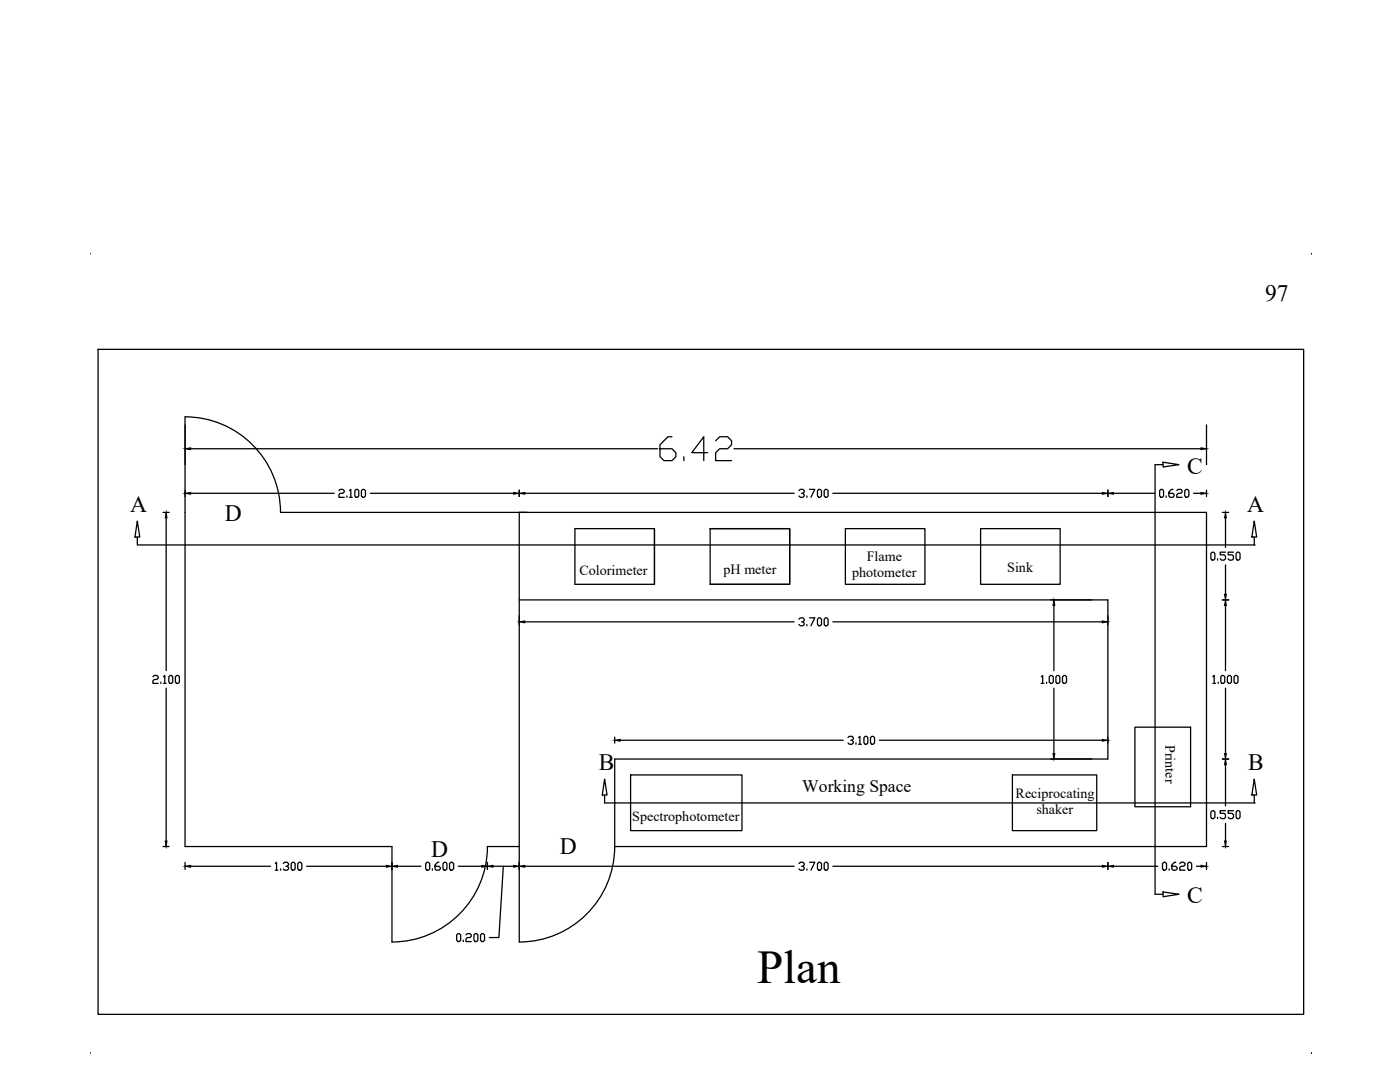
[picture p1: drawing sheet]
<svg xmlns="http://www.w3.org/2000/svg" width="279mm" height="216mm" viewBox="0 0 279 216" stroke-linecap="round" stroke-linejoin="round" font-family="sans-serif">
<!-- layer: 0 -->
<g fill="none" stroke="#000" stroke-width=".25">
<path d="M18 50.7h.1M261.8 50.7h.1M19.6 69.7h240.6v132.7h-240.6zM38.1 98.4h28.6M38.1 89.5h93.1M67.6 97.9l.3-.3h.5l.3 .3v.3l-.3 .2h-.5l-.3 .3v.5h1.1M69.2 99v.2M69.8 97.9l.2-.3v1.6M69.8 99.2h.5M70.8 97.9l.3-.3h.2l.3 .3v1.1l-.3 .2h-.2l-.3-.2zM72.1 97.9l.3-.3h.3l.2 .3v1.1l-.2 .2h-.3l-.3-.2zM73.9 98.4h28.6"/>
<path d="M103.6 97.8v1.3M104.7 98.4h53.8M134.1 87.2h-.8l-1.6 1.5v2.4l.8 .8h1.6l.8-.8v-.8l-.8-.8h-2.4M136.5 91.1v.8M141.2 90.3h-3.1l2.4-3.1v4.7M142.8 88l.8-.8h1.6l.8 .8v.7l-.8 .8h-1.6l-.8 .8v1.6h3.2M146.5 89.5h93.2M159.4 97.9l.3-.3h.5l.3 .3v.3l-.3 .2h-.2M160.2 98.4l.3 .3v.3l-.3 .2h-.5l-.3-.2M161 99v.2M161.6 97.6h1l-.8 1.6M163.1 97.9l.3-.3h.3l.2 .3v1.1l-.2 .2h-.3l-.3-.2z"/>
<path d="M164.5 97.9l.2-.3h.3l.3 .3v1.1l-.3 .2h-.3l-.2-.2zM166.2 98.4h53.8M221.1 97.8v1.3M222.2 98.4h8.3M231.4 97.9l.3-.3h.3l.2 .3v1.1l-.2 .2h-.3l-.3-.2zM232.1 92.2l3.2 .5-3.2 .5zM232.1 92.7h-1.6v85.7h1.6M232.7 99v.2M234.1 97.6h-.3l-.5 .6v.8l.2 .2h.6l.2-.2v-.3l-.2-.3h-.8M234.9 97.9l.2-.3h.6l.2 .3v.3l-.2 .2h-.6l-.2 .3v.5h1M236.4 97.9l.3-.3h.3l.3 .3v1.1l-.3 .2h-.3l-.3-.2zM238.2 98.4h1.5"/>
<path d="M240.8 84.8v7.9M240.8 97.8v1.3M27.4 107.2v1.5h223.1M27.4 104l.5 3.2h-1zM32.5 102.2h1.3M33.2 103.3v30.5M103.6 119.7h117.5v31.8h-98.4v17.4h118.1v-66.7h-184.8a19 19 0 0 0-19.1-19v85.7h41.3v19.1a19.1 19.1 0 0 0 19.1-19.1M103.6 102.2v85.8a19.1 19.1 0 0 0 19.1-19.1M114.7 105.5h15.9v11.1h-15.9zM130.6 105.5v11.1M141.7 105.5h15.9v11.1h-15.9zM141.7 105.5h15.9v11.1h-15.9"/>
<path d="M168.7 105.5h15.9v11.1h-15.9zM195.7 105.5h15.9v11.1h-15.9zM241.7 110.4l.2-.2h.3l.3 .2v1.1l-.3 .3h-.3l-.2-.3zM243 111.5v.3M244 102.2h1.2M244 119.7h1.2M244.6 110.2h-1.1v.5h.8l.3 .3v.5l-.3 .3h-.5l-.3-.3M244.6 103.3v5.9M244.6 112.7v5.9M246.2 110.2h-1.1v.5h.8l.3 .3v.5l-.3 .3h-.5l-.3-.3M246.7 110.4l.2-.2h.3l.3 .2v1.1l-.3 .3h-.3l-.2-.3zM250.3 104l.5 3.2h-1z"/>
<path d="M250.3 107.2v1.5M30.5 135.1l.3-.3h.5l.3 .3v.2l-.3 .3h-.5l-.3 .2v.6h1.1M32.1 136.1v.3M32.6 135.1l.3-.3v1.6M32.6 136.4h.6M33.2 137.3v30.5M33.9 134.8h.3l.3 .3v1l-.3 .3h-.3l-.2-.3v-1zM35 135.1l.3-.3h.2l.3 .3v1l-.3 .3h-.2l-.3-.3zM104.7 124.1h53.8M159.4 123.6l.3-.3h.5l.3 .3v.2l-.3 .3h-.2M160.2 124.1l.3 .2v.3l-.3 .3h-.5l-.3-.3M161 124.6v.3"/>
<path d="M161.6 123.3h1l-.8 1.6M163.1 123.6l.3-.3h.3l.2 .3v1l-.2 .3h-.3l-.3-.3zM164.7 123.3h.3l.3 .3v1l-.3 .3h-.3l-.2-.3v-1zM166.2 124.1h53.8M207.8 135.1l.3-.3v1.6M207.8 136.4h.5M208.9 136.1v.3M209.4 135.1l.3-.3h.2l.3 .3v1l-.3 .3h-.2l-.3-.3zM210.3 120.8v13M210.3 137.3v13.1M211 134.8h.3l.2 .3v1l-.2 .3h-.3l-.3-.3v-1zM212.3 134.8h.3l.2 .3v1l-.2 .3h-.3l-.3-.3v-1z"/>
<path d="M242.1 135.1l.2-.3v1.6M242.1 136.4h.5M243.1 136.1v.3M243.9 134.8h.3l.2 .3v1l-.2 .3h-.3l-.3-.3v-1zM244.6 120.8v13M244.6 137.3v13.1M245 135.1l.2-.3h.3l.3 .3v1l-.3 .3h-.3l-.2-.3zM246.5 134.8h.3l.3 .3v1l-.3 .3h-.3l-.2-.3v-1zM120.7 155.5l.5 3.1h-1zM120.7 158.6v1.6h129.8M122.7 147.1v1.2M123.8 147.7h44.5"/>
<path d="M125.8 154.6h22.3v11.1h-22.3zM169.2 147.2l.3-.3h.5l.3 .3v.3l-.3 .2h-.2M170 147.7l.3 .3v.2l-.3 .3h-.5l-.3-.3M170.8 148.2v.3M171.4 147.2l.2-.3v1.6M171.4 148.5h.5M172.4 147.2l.3-.3h.2l.3 .3v1l-.3 .3h-.2l-.3-.3zM173.7 147.2l.3-.3h.3l.2 .3v1l-.2 .3h-.3l-.3-.3zM175.5 147.7h44.5M202 154.6h16.9v11.1h-16.9zM226.5 145.1h11.1v15.9h-11.1zM244 151.5h1.2"/>
<path d="M244.6 152.6v8.2M250.3 155.5l.5 3.1h-1zM250.3 158.6v1.6M32.5 168.9h1.3M36.9 172.1v1.4M38.1 172.9h15.9M54.9 172.3l.3-.3v1.6M54.9 173.6h.6M56 173.4v.2M56.5 172.3l.3-.3h.5l.3 .3v.3l-.3 .3h-.2M57.3 172.9l.3 .2v.3l-.3 .2h-.5l-.3-.2M58.4 172h.2l.3 .3v1.1l-.3 .2h-.2l-.3-.2v-1.1z"/>
<path d="M59.4 172.3l.3-.3h.3l.2 .3v1.1l-.2 .2h-.3l-.3-.2zM61.2 172.9h15.9M79.3 172.9h4.7M85 172.3l.2-.3h.3l.3 .3v1.1l-.3 .2h-.3l-.2-.2zM86.3 173.4v.2M87.6 172h-.3l-.5 .6v.8l.3 .2h.5l.3-.2v-.3l-.3-.2h-.8M88.7 172h.2l.3 .3v1.1l-.3 .2h-.2l-.3-.2v-1.1zM89.7 172.3l.3-.3h.2l.3 .3v1.1l-.3 .2h-.2l-.3-.2zM91.5 172.9h4.7M97.3 168.9h6.3M97.3 172.1v1.4M98.4 172.9h4.1"/>
<path d="M100.4 172.9l-.8 14.2h-1.9M104.7 172.9h53.8M159.4 172.3l.3-.3h.5l.3 .3v.3l-.3 .3h-.2M160.2 172.9l.3 .2v.3l-.3 .2h-.5l-.3-.2M161 173.4v.2M161.6 172h1l-.8 1.6M163.1 172.3l.3-.3h.3l.2 .3v1.1l-.2 .2h-.3l-.3-.2zM164.7 172h.3l.3 .3v1.1l-.3 .2h-.3l-.2-.2v-1.1zM166.2 172.9h53.8M221.1 172.1v1.4M222.2 172.9h8.8M232 172.3l.3-.3h.2l.3 .3v1.1l-.3 .2h-.2l-.3-.2z"/>
<path d="M232.1 178l3.2 .4-3.2 .5zM233.3 173.4v.2M234.6 172h-.2l-.5 .6v.8l.2 .2h.5l.3-.2v-.3l-.3-.2h-.7M235.5 172.3l.2-.3h.5l.3 .3v.3l-.3 .3h-.5l-.2 .2v.5h1M237.3 172h.3l.2 .3v1.1l-.2 .2h-.3l-.3-.2v-1.1zM238.8 172.9h.9M240.8 172.1v1.4M241.7 162l.2-.2h.3l.3 .2v1.1l-.3 .3h-.3l-.2-.3zM243 163.1v.3M244 168.9h1.2M244.6 161.8h-1.1v.5h.8l.3 .2v.6l-.3 .3h-.5l-.3-.3M244.6 164.3v3.5"/>
<path d="M246.2 161.8h-1.1v.5h.8l.3 .2v.6l-.3 .3h-.5l-.3-.3M246.7 162l.2-.2h.3l.3 .2v1.1l-.3 .3h-.3l-.2-.3zM91.1 186.5l.3-.2h.3l.2 .2v1.1l-.2 .3h-.3l-.3-.3zM92.5 187.6v.3M93 186.5l.3-.2h.5l.3 .2v.3l-.3 .3h-.5l-.3 .3v.5h1.1M94.6 186.5l.2-.2h.3l.3 .2v1.1l-.3 .3h-.3l-.2-.3zM95.9 186.5l.3-.2h.2l.3 .2v1.1l-.3 .3h-.2l-.3-.3zM18 210.3h.1M261.8 210.3h.1"/>
</g>
<g fill="#000" stroke="#000" stroke-width=".2">
<path d="M36.9 98.4l1.2-.1v.3zM36.9 89.5l1.2-.1v.3zM102.5 98.3l1.1 .1-1.1 .2zM103.6 98.4l1.1-.1v.3zM220 98.3l1.1 .1-1.1 .2zM221.1 98.4l1.1-.1v.3zM239.7 89.4l1.1 .1-1.1 .2zM239.7 98.3l1.1 .1-1.1 .2zM33.2 102.2l.1 1.1h-.3zM244.6 102.2l.1 1.1h-.3zM244.4 118.6h.3l-.1 1.1zM103.6 124.1l1.1-.2v.4z"/>
<path d="M210.3 119.7l.2 1.1h-.4zM220 123.9l1.1 .2-1.1 .2zM244.6 119.7l.1 1.1h-.3zM122.7 147.7l1.1-.2v.4zM210.1 150.4h.4l-.2 1.1zM220 147.5l1.1 .2-1.1 .2zM244.4 150.4h.3l-.1 1.1zM244.6 151.5l.1 1.1h-.3zM33 167.8h.3l-.1 1.1zM36.9 172.9l1.2-.2v.3zM77.1 172.7l1.1 .2-1.1 .1zM78.2 172.9l1.1-.2v.3z"/>
<path d="M96.2 172.7l1.1 .2-1.1 .1zM97.3 172.9l1.1-.2v.3zM102.5 172.7l1.1 .2-1.1 .1zM103.6 172.9l1.1-.2v.3zM220 172.7l1.1 .2-1.1 .1zM221.1 172.9l1.1-.2v.3zM239.7 172.7l1.1 .2-1.1 .1zM244.4 167.8h.3l-.1 1.1z"/>
</g>
<text font-size="9.4" x="151.1" y="196.2">Plan</text>
<g font-size="4.7">
<text x="252.5" y="60">97</text>
<text x="236.9" y="94.5">C</text>
<text x="26" y="102.2">A</text>
<text x="44.8" y="103.9">D</text>
<text x="248.9" y="102.2">A</text>
<text x="119.5" y="153.7">B</text>
<text x="249.1" y="153.7">B</text>
<text x="86.1" y="170.9">D</text>
<text x="111.8" y="170.5">D</text>
<text x="236.9" y="180.2">C</text>
</g>
<text font-size="3.5" x="160.1" y="158.1">Working Space</text>
<g font-size="2.8">
<text x="173" y="112">Flame</text>
<text x="115.6" y="114.7">Colorimeter</text>
<text x="144.4" y="114.6">pH meter</text>
<text x="170.1" y="115.2">photometer</text>
<text x="201" y="114.1">Sink</text>
<text x="232.6" y="148.6" transform="rotate(90 232.6 148.6)">Printer</text>
<text x="202.7" y="159.3">Reciprocating</text>
<text x="126.2" y="163.8">Spectrophotometer</text>
<text x="206.8" y="162.5">shaker</text>
</g>
</svg>
